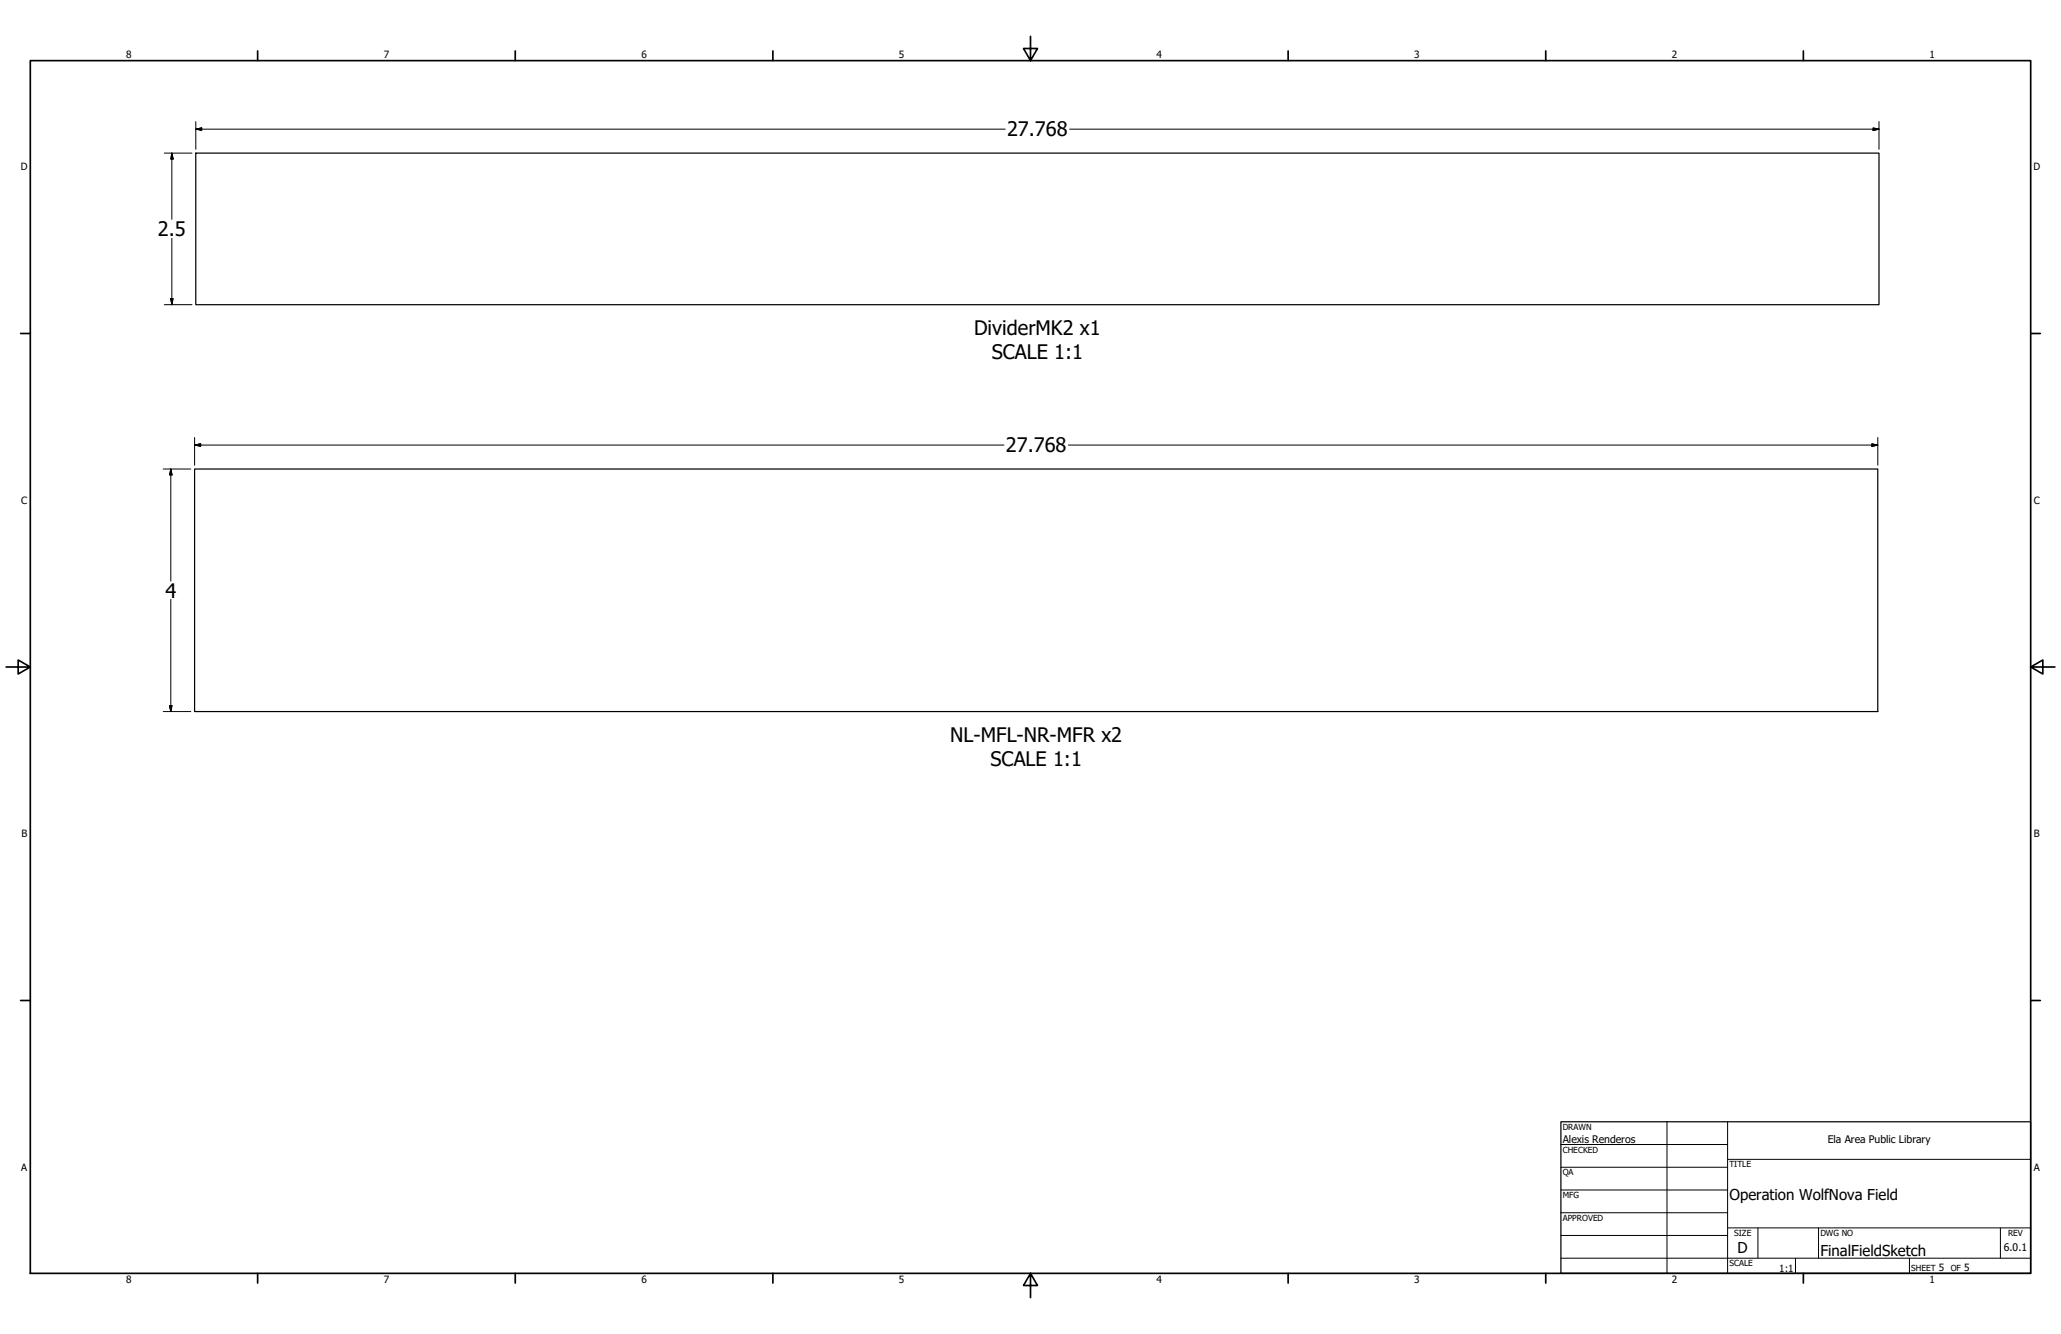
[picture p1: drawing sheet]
<svg xmlns="http://www.w3.org/2000/svg" width="864mm" height="559mm" viewBox="0 0 864 559" stroke-linecap="round" stroke-linejoin="round" font-family="sans-serif">
<!-- layer: Visible (ANSI) -->
<path d="M82 64.1h705.3v63.5h-705.3zM81.5 196.5h705.3v101.6h-705.3z" fill="none" stroke="#000" stroke-width=".51"/>
<!-- layer: Border (ANSI) -->
<g fill="none" stroke="#000" stroke-width=".7">
<path d="M431.8 15.2v10.2l-2.9-5.1h5.8l-2.9 5.1M12.7 25.4h838.2v508h-838.2zM107.9 21.3v4.1M215.9 21.3v4.1M323.8 21.3v4.1M539.8 21.3v4.1M647.7 21.3v4.1M755.6 21.3v4.1M8.6 139.7h4.1M850.9 139.7h4.1M2.5 279.4h10.2l-5.1-2.9v5.8l5.1-2.9M850.9 279.4l5.1 2.9v-5.8l-5.1 2.9h10.2"/>
<path d="M8.6 419.1h4.1M850.9 419.1h4.1M107.9 533.4v4.1M215.9 533.4v4.1M323.8 533.4v4.1M431.8 533.4l2.9 5.1h-5.8l2.9-5.1v10.2M539.8 533.4v4.1M647.7 533.4v4.1M755.6 533.4v4.1"/>
</g>
<!-- layer: Title (ANSI) -->
<g fill="none" stroke="#000" stroke-width=".42">
<path d="M654 479.4h69.9M698.5 469.9v63.5M723.9 469.9v63.5M654 488.9h69.9M654 498.5h69.9M723.9 485.6h127M654 508h69.9M654 517.5h69.9M723.9 514.3h127M736.6 514.3v12.7M762 514.3v12.7M838.2 514.3v12.7"/>
<path d="M654 527h196.9M752.3 527v6.4M800.1 527v6.4"/>
</g>
<path d="M654 469.9h196.9v63.5h-196.9z" fill="none" stroke="#000" stroke-width=".51"/>
<!-- layer: Dimension (ANSI) -->
<g fill="none" stroke="#000" stroke-width=".42">
<path d="M82 54.1l2.5-.5v1zM82 54.1h339.2M82 50.9v11.6M448.2 54.1h339.1M784.9 53.6l2.4 .5-2.4 .5zM787.3 50.9v11.6M68.8 64.1h11.7M72 64.1l.5 2.5h-.9zM72 64.1v27.8M72 99.8v27.8M68.8 127.6h11.7M71.6 125.1h.9l-.5 2.5z"/>
<path d="M68.4 196.5h11.5M71.6 196.5l.5 2.4h-1zM71.6 196.5v46.9M81.5 186.4l2.6-.5v1zM81.5 186.4h339.2M81.5 183.3v11.6M447.7 186.4h339.1M784.4 185.9l2.4 .5-2.4 .5zM786.8 183.3v11.6M71.6 251.1v47M68.4 298.1h11.5M71.1 295.5h1l-.5 2.6z"/>
</g>
<g fill="#000" stroke="#000" stroke-width=".42">
<path d="M82 54.1l2.5-.5zM82 54.1l2.5-.5v1zM784.9 54.6l2.4-.5zM784.9 53.6l2.4 .5-2.4 .5zM72 64.1l.5 2.5zM72 64.1l.5 2.5h-.9zM71.6 125.1l.4 2.5zM71.6 125.1h.9l-.5 2.5zM71.6 196.5l.5 2.4zM71.6 196.5l.5 2.4h-1zM81.5 186.4l2.6-.5zM81.5 186.4l2.6-.5v1z"/>
<path d="M784.4 186.9l2.4-.5zM784.4 185.9l2.4 .5-2.4 .5zM71.1 295.5l.5 2.6zM71.1 295.5h1l-.5 2.6z"/>
</g>
<g font-size="8.4">
<text x="422" y="57.1">27.768</text>
<text x="66.2" y="98.9">2.5</text>
<text x="408.2" y="140.5">DividerMK2 x1</text>
<text x="415.5" y="150.6">SCALE 1:1</text>
<text x="421.5" y="189.5">27.768</text>
<text x="69.3" y="250.3">4</text>
<text x="398.1" y="310.8">NL-MFL-NR-MFR x2</text>
<text x="415" y="320.8">SCALE 1:1</text>
</g>
<g font-size="6.3">
<text x="724.7" y="502.9">Operation WolfNova Field</text>
<text x="728.1" y="524.9">D</text>
<text x="762.8" y="526.2">FinalFieldSketch</text>
</g>
<g font-size="4.4">
<text x="654.8" y="478.6">Alexis Renderos</text>
<text x="765.9" y="479">Ela Area Public Library</text>
<text x="839.7" y="524.2">6.0.1</text>
</g>
<g font-size="4.2">
<text x="52.8" y="24.4">8</text>
<text x="160.8" y="24.4">7</text>
<text x="268.7" y="24.4">6</text>
<text x="376.7" y="24.4">5</text>
<text x="484.6" y="24.4">4</text>
<text x="592.6" y="24.4">3</text>
<text x="700.5" y="24.4">2</text>
<text x="808.5" y="24.4">1</text>
<text x="8.8" y="71.4">D</text>
<text x="852" y="71.4">D</text>
<text x="8.9" y="211.1">C</text>
<text x="852.2" y="211.1">C</text>
<text x="9" y="350.8">B</text>
<text x="852.2" y="350.8">B</text>
<text x="8.9" y="490.5">A</text>
<text x="852.2" y="490.5">A</text>
<text x="745.6" y="532.6">1:1</text>
<text x="812.4" y="532.6">5</text>
<text x="823" y="532.6">5</text>
<text x="52.8" y="537.5">8</text>
<text x="160.8" y="537.5">7</text>
<text x="268.7" y="537.5">6</text>
<text x="376.7" y="537.5">5</text>
<text x="484.6" y="537.5">4</text>
<text x="592.6" y="537.5">3</text>
<text x="700.5" y="537.5">2</text>
<text x="808.5" y="537.5">1</text>
</g>
<g font-size="3.5">
<text x="654.8" y="473.2">DRAWN</text>
<text x="654.8" y="482.8">CHECKED</text>
<text x="724.7" y="488.9">TITLE</text>
<text x="654.8" y="492.3">QA</text>
<text x="654.8" y="501.8">MFG</text>
<text x="654.8" y="511.4">APPROVED</text>
<text x="726.7" y="517.7">SIZE</text>
<text x="762.8" y="517.7">DWG NO</text>
<text x="841.4" y="517.7">REV</text>
<text x="724.7" y="530.4">SCALE</text>
<text x="800.9" y="532.6">SHEET</text>
<text x="817.4" y="532.6">OF</text>
</g>
</svg>
